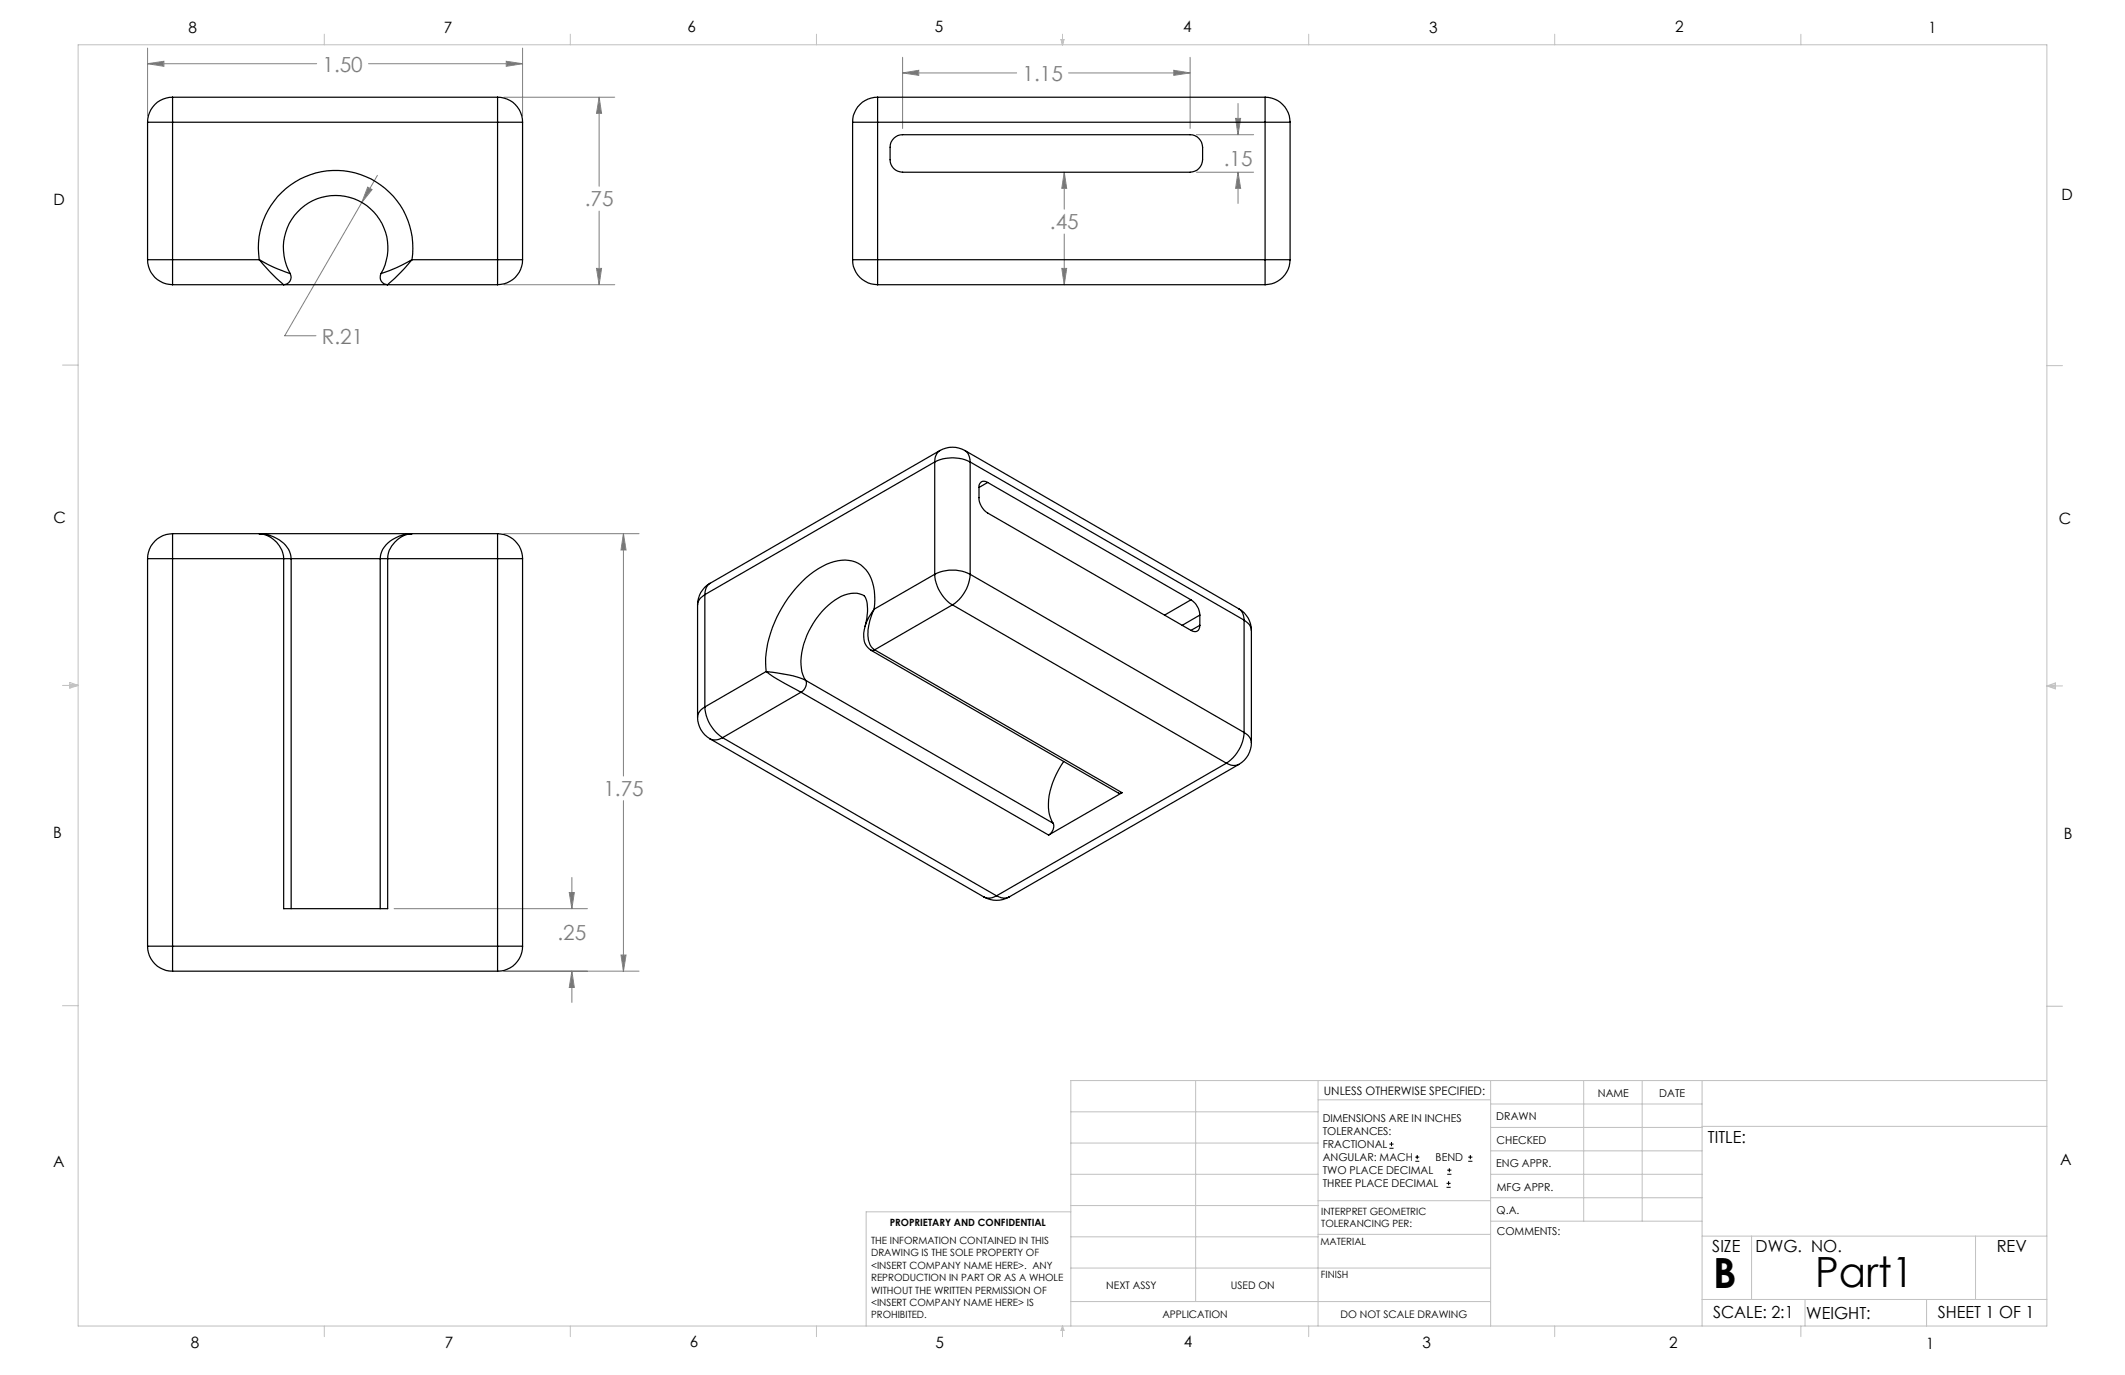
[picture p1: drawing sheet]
<svg xmlns="http://www.w3.org/2000/svg" width="432mm" height="279mm" viewBox="0 0 432 279" stroke-linecap="round" stroke-linejoin="round" font-family="sans-serif">
<g fill="none" stroke="#000" stroke-width=".2">
<path d="M282.3 233.3h.9M282.3 232.5h.9M282.8 232.1v.8M287.6 236h.8M287.6 235.1h.8M288 234.7v.8M294.1 238.6h.8M294.1 237.8h.8M294.5 237.4v.8M298.3 236h.9M298.3 235.1h.9M298.8 234.7v.8"/>
<path d="M293.9 241.3h.9M293.9 240.5h.9M294.4 240v.8"/>
</g>
<g fill="none" stroke="#808080" stroke-width=".2">
<path d="M30 12.9l3.3-.4v1zM30 9.8v13.8M30 12.9h34.3M74.9 12.9h31.3M102.4 19.8h22.5M102.9 12.5l3.3 .4-3.3 .6zM106.2 9.8v13.8M121.7 19.8l.5 3.2h-1zM121.7 19.8v18.1M183.4 14.8l3.3-.5v1zM183.4 11.6v14.5M183.4 14.8h23.2"/>
<path d="M217.1 14.8h24.7M238.5 14.3l3.3 .5-3.3 .5zM241.8 11.6v14.5M74.7 38l.9 .5-2.1 2.6zM76.7 35.6l-18.8 32.6h6.3M216.3 35l.4 3.3h-.9zM216.3 35v7.5M243.1 27.4h11.6M243.1 35h11.6M251.1 24.1h1l-.5 3.3zM251.6 35l.5 3.3h-1zM251.6 21v6.4"/>
<path d="M251.6 35v6.3M102.4 57.9h22.5M121.2 54.5h1l-.5 3.4zM121.7 42.9v15M215.8 54.5h.9l-.4 3.4zM216.3 47.6v10.3M102.4 108.4h27.5M126.7 108.4l.5 3.4h-1zM126.7 108.4v49.3M116.2 178.3v6.3M126.7 162.7v34.6M80.1 184.6h39.3"/>
<path d="M102.4 197.3h27.5M115.7 181.4h1l-.5 3.2zM116.2 197.3l.5 3.4h-1zM116.2 197.3v6.4M126.2 194.1h1l-.5 3.2z"/>
</g>
<g fill="none" stroke="#c0c0c0" stroke-width=".2">
<path d="M15.9 9.1h400v260.4h-400zM65.9 6.9v2.2M115.9 6.9v2.2M165.9 6.9v2.2M215.6 8h.6l-.3 1.1zM215.7 8l.2 1.1M215.9 6.9v2.2M216 8l-.1 1.1M265.9 6.9v2.2M315.9 6.9v2.2M365.9 6.9v2.2M12.7 74.2h3.2"/>
<path d="M415.9 74.3h3.2M12.7 139.3h3.2M14.2 139.1l1.7 .2M14.2 138.7l1.7 .6-1.7 .5zM15.9 139.3l-1.7 .3M415.9 139.4h3.2M415.9 139.4l1.8-.6v1.2zM415.9 139.4l1.8 .3M417.7 139.2l-1.8 .2M12.7 204.4h3.2M243 219.6v44.9M267.8 219.6v49.9"/>
<path d="M302.9 219.6v49.9M321.8 219.6v28.5M333.7 219.6v28.5M345.9 219.6v49.9M415.9 204.5h3.2M415.9 219.6h-198.3v49.9M217.6 238.6h50.2M217.6 232.3h50.2M217.6 225.9h50.2M267.8 223.5h35.1M302.9 233.9h43M302.9 229.1h43"/>
<path d="M302.9 224.3h43M302.9 238.6h43M345.9 228.9h70M217.6 257.7h85.3M217.6 251.3h50.2M217.6 245h50.2M217.6 246.2h-41.6v23.3M267.8 250.8h35.1M267.8 244h35.1M302.9 248.1h43M302.9 243.4h43M345.9 251.2h70"/>
<path d="M355.9 251.2v12.9M401.4 251.2v12.9M65.9 269.5v2.1M115.9 269.5v2.1M165.9 269.5v2.1M215.9 269.5v2.1M215.9 269.5l.3 .8h-.6zM217.6 264.5h85.3M265.9 269.5v2.1M315.9 269.5v2.1M345.9 264.1h70M365.9 269.5v2.1"/>
<path d="M366.8 264.1v5.4M391.5 264.1v5.4"/>
</g>
<path d="M121.2 54.5h1l-.5 3.4zM121.7 19.8l.5 3.2h-1zM102.9 12.5l3.3 .4-3.3 .6zM30 12.9l3.3-.4v1zM74.7 38l-1.2 3.1 2.1-2.6zM115.7 181.4h1l-.5 3.2zM116.2 197.3l.5 3.4h-1zM126.2 194.1h1l-.5 3.2zM126.7 108.4l.5 3.4h-1zM238.5 14.3l3.3 .5-3.3 .5zM183.4 14.8l3.3-.5v1zM251.1 24.1h1l-.5 3.3zM251.6 35l.5 3.3h-1zM216.3 35l.4 3.3h-.9zM215.8 54.5h.9l-.4 3.4z" fill="#808080"/>
<g fill="none" stroke="#000" stroke-width=".25">
<path d="M35.1 19.8v5M35.1 19.8a5.1 5.1 0 0 0-5.1 5M35.1 19.8h66M101.1 19.8v5M101.1 19.8a5.1 5.1 0 0 1 5.1 5M178.3 19.8v5M178.3 19.8a5.1 5.1 0 0 0-5.1 5M178.3 19.8h78.8M257.1 19.8a5.1 5.1 0 0 1 5 5M257.1 19.8v5M30 24.8h5.1M30 24.8v28"/>
<path d="M35.1 24.8v28M35.1 24.8h66M101.1 24.8h5.1M101.1 24.8v28M106.2 24.8v28M173.2 24.8h5.1M173.2 24.8v28M178.3 24.8h78.8M178.3 24.8v28M181.6 28.1a2.33 2.33 0 0 1 1.8-.7h58.4a2.59 2.59 0 0 1 2.6 2.5v2.6a2.59 2.59 0 0 1-2.6 2.5h-58.4a2.53 2.53 0 0 1-2.5-2.5v-2.6a2.33 2.33 0 0 1 .7-1.8zM257.1 24.8h5M257.1 24.8v28"/>
<path d="M262.1 24.8v28M30 52.8a5.1 5.1 0 0 0 5.1 5.1M30 52.8h5.1M35.1 52.8v5.1M35.1 57.9h66M35.1 52.8h17.6M52.7 52.8a28.3 28.3 0 0 0 6.2 2.8M52.7 52.8a15.7 15.7 0 0 1 15.5-18.2 15.7 15.7 0 0 1 15.5 18.2M52.7 52.8l2.2 2.5 2.7 2.5a1.5 1.5 0 0 0 1.3-2.2M58.9 55.6a10.6 10.6 0 0 1 9.3-15.9 10.6 10.6 0 0 1 9.2 15.9M83.7 52.8h-.1a28 28 0 0 1-6.2 2.8M83.7 52.8l-2.2 2.5-2.7 2.5a1.5 1.5 0 0 1-1.4-2.2"/>
<path d="M83.7 52.8h17.4M101.1 52.8v5.1M101.1 52.8h5.1M106.2 52.8a5.1 5.1 0 0 1-5.1 5.1M173.2 52.8a5.1 5.1 0 0 0 5.1 5.1M173.2 52.8h5.1M178.3 52.8v5.1M178.3 57.9h78.8M178.3 52.8h78.8M257.1 52.8v5.1M257.1 52.8h5M262.1 52.8a5.1 5.1 0 0 1-5 5.1"/>
<path d="M189.9 93.9a8.1 8.1 0 0 1 7.2 0M189.9 93.9v22.8M189.9 93.9l-46.7 26.9M191 91.5a5.1 5.1 0 0 1 5.1 0M191 91.5a2.64 2.64 0 0 0-1.1 2.4M191 91.5l-46.7 27M196.1 91.5a2.64 2.64 0 0 1 1 2.4M196.1 91.5l55.6 32.2M197.1 93.9v22.8M197.1 93.9l55.7 32.1M198.9 99.1a5.8 5.8 0 0 0 .3 3.4l.8 1.2 .7 .5 41.3 23.9M200.7 98a1.06 1.06 0 0 0-1.3-.1 1.06 1.06 0 0 0-.5 1.2"/>
<path d="M200.7 98l41.3 23.9M200.7 98l-1.8 1.1M30 113.5h5.1M30 113.5v78.8M35.1 108.4v5.1M35.1 108.4a5.1 5.1 0 0 0-5.1 5.1M35.1 113.5v78.8M35.1 113.5h22.5M35.1 108.4h17.6M52.7 108.4a6.7 6.7 0 0 1 6.3 4.2l.1 .9M52.7 108.4a5.4 5.4 0 0 1 4.9 5.1M52.7 108.4h31"/>
<path d="M57.6 113.5h1.6M57.6 113.5v71.1h21.2v-71.1M59.2 113.5h18.1M59.2 113.5v71.1M77.3 113.5h1.5M77.3 113.5v71.1M78.8 113.5h22.3M83.7 108.4a6.7 6.7 0 0 0-6.3 4.1l-.1 1M83.7 108.4a5.4 5.4 0 0 0-4.9 5.1M83.7 108.4h17.4M101.1 113.5h5.1M101.1 108.4v5.1"/>
<path d="M101.1 108.4a5.1 5.1 0 0 1 5.1 5.1M101.1 113.5v78.8M106.2 113.5v78.8M144.3 118.5a4.9 4.9 0 0 0-2.6 4.4M144.3 118.5a2.52 2.52 0 0 0-1.1 2.3M189.9 116.7a8 8 0 0 0 3.6 6.2M189.9 116.7a8.1 8.1 0 0 1 7.2 0M189.9 116.7l-12.3 7.1M197.1 116.7a8 8 0 0 1-3.6 6.2M197.1 116.7l55.7 32.1M141.7 122.9v22.8M143.2 120.8l-.4 .3a2.22 2.22 0 0 0-1.1 1.8"/>
<path d="M143.2 120.8v22.9M155.7 136.5h.2a26 26 0 0 1 7.8 1.8M155.7 136.5h.1a47.4 47.4 0 0 0 7 4.2M155.7 136.5l-12.5 7.2M163.7 138.3a2 2 0 0 1-.9 2.4M163.7 138.3l50.3 29M175.8 127.3a4.2 4.2 0 0 0 .8 4.6l.4 .2M175.8 127.3a8.6 8.6 0 0 0-.1-6.1 4 4 0 0 0-4.1-.3 16.1 16.1 0 0 0-8.9 13.4l.1 .8a5.6 5.6 0 0 0 .9 3.2M177.6 123.8a11.9 11.9 0 0 0-1.1 6.2 2.74 2.74 0 0 0 1.2 2M177.6 123.8a10.4 10.4 0 0 0-1.6-8 5.9 5.9 0 0 0-6.5-1.7 18.3 18.3 0 0 0-9.3 7.4 23.2 23.2 0 0 0-4.6 14.1l.1 .9M177.6 123.8l-.2 .2a9.6 9.6 0 0 0-1.6 3.3M177.7 132l-.7 .1 50.3 29h.7"/>
<path d="M177.7 132l50.3 29.1M193.5 122.9l55.7 32.2M193.5 122.9l-15.8 9.1M242 121.9a4 4 0 0 1 1.8 3.1M242 121.9l-5.4 3.1M243.8 127.1a1.09 1.09 0 0 1-.5 1.1 1.09 1.09 0 0 1-1.3-.1M243.8 125v2.1M243.8 127.1l-1.8 1M243.8 125l-3.6 2.1M251.7 123.7a4.9 4.9 0 0 1 2.6 4.4M251.7 123.7a2.52 2.52 0 0 1 1.1 2.3M252.8 126l.4 .3a2.22 2.22 0 0 1 1.1 1.8"/>
<path d="M252.8 126v22.8M254.3 128.1v22.8M141.7 145.7a5.1 5.1 0 0 0 2.6 4.4M143.2 143.7a8 8 0 0 0 3.6 6.2M143.2 143.7l-.8 .6a2.15 2.15 0 0 0-.7 1.4M144.3 150.1l55.7 32.2M146.8 149.9l-.4 .2a2.43 2.43 0 0 1-2.1 0M146.8 149.9l55.7 32.1M162.8 140.7l-16 9.2M162.8 140.7l50.3 29M216.1 154.7a14.7 14.7 0 0 0-2.8 10.9l.7 1.7M249.2 155.1l.5 .2a2.43 2.43 0 0 0 2 0"/>
<path d="M249.2 155.1l-46.7 26.9M251.7 155.3l-46.7 27M252.8 148.8a8.1 8.1 0 0 1-3.6 6.3M252.8 148.8l.8 .6a2.15 2.15 0 0 1 .7 1.5M254.3 150.9a5.1 5.1 0 0 1-2.6 4.4M214 167.3a2.04 2.04 0 0 1-.9 2.4M228 161.1l-14.9 8.6M30 192.3a5.1 5.1 0 0 0 5.1 5M30 192.3h5.1M35.1 192.3v5M35.1 197.3h66M35.1 192.3h66"/>
<path d="M101.1 192.3v5M101.1 192.3h5.1M106.2 192.3a5.1 5.1 0 0 1-5.1 5M200 182.3a5.1 5.1 0 0 0 5 0M202.5 182l-.5 .2a2.43 2.43 0 0 1-2 .1M202.5 182l.5 .2a2.34 2.34 0 0 0 2 .1"/>
</g>
<g font-size="8.5">
<text x="348.1" y="261.8">B</text>
<text x="368.8" y="261.6">Part1</text>
</g>
<g font-size="4.2" fill="#808080">
<text x="65.5" y="14.5">1.50</text>
<text x="207.8" y="16.4">1.15</text>
<text x="248.7" y="33.7">.15</text>
<text x="118.8" y="42">.75</text>
<text x="213.3" y="46.6">.45</text>
<text x="65.4" y="69.8">R.21</text>
<text x="122.6" y="161.8">1.75</text>
<text x="113.3" y="191.1">.25</text>
</g>
<g font-size="3.4">
<text x="347.1" y="232.3">TITLE:</text>
<text x="347.9" y="254.3">SIZE</text>
<text x="356.7" y="254.4">DWG. NO.</text>
<text x="405.7" y="254.5">REV</text>
<text x="348.1" y="267.9">SCALE: 2:1</text>
<text x="367" y="268">WEIGHT:</text>
<text x="393.8" y="267.9">SHEET 1 OF 1</text>
</g>
<g font-size="3.2">
<text x="38.3" y="6.7">8</text>
<text x="90.2" y="6.7">7</text>
<text x="139.7" y="6.5">6</text>
<text x="190" y="6.5">5</text>
<text x="240.4" y="6.5">4</text>
<text x="290.4" y="6.7">3</text>
<text x="340.4" y="6.5">2</text>
<text x="391.9" y="6.7">1</text>
<text x="10.9" y="41.6">D</text>
<text x="418.9" y="40.7">D</text>
<text x="10.9" y="106.3">C</text>
<text x="418.4" y="106.4">C</text>
<text x="10.8" y="170.2">B</text>
<text x="419.4" y="170.6">B</text>
<text x="10.8" y="237.2">A</text>
<text x="418.6" y="236.8">A</text>
<text x="38.8" y="273.8">8</text>
<text x="90.4" y="273.8">7</text>
<text x="140.2" y="273.8">6</text>
<text x="190.1" y="273.9">5</text>
<text x="240.5" y="273.8">4</text>
<text x="289" y="273.9">3</text>
<text x="339.1" y="273.8">2</text>
<text x="391.4" y="274.1">1</text>
</g>
<text font-size="2.4" x="269" y="222.4">UNLESS OTHERWISE SPECIFIED:</text>
<g font-size="2.2">
<text x="268.8" y="228">DIMENSIONS ARE IN INCHES</text>
<text x="304.1" y="227.7">DRAWN</text>
<text x="324.7" y="222.9">NAME</text>
<text x="337.2" y="222.9">DATE</text>
<text x="268.8" y="230.6">TOLERANCES:</text>
<text x="268.8" y="233.3">FRACTIONAL</text>
<text x="304.1" y="232.6">CHECKED</text>
<text x="268.8" y="236">ANGULAR: MACH</text>
<text x="268.8" y="238.6">TWO PLACE DECIMAL</text>
<text x="291.7" y="236">BEND</text>
<text x="304" y="237.2">ENG APPR.</text>
<text x="268.8" y="241.3">THREE PLACE DECIMAL</text>
<text x="304.2" y="241.9">MFG APPR.</text>
<text x="304.1" y="246.7">Q.A.</text>
<text x="304.1" y="250.9">COMMENTS:</text>
</g>
<g font-size="2.1">
<text x="224.8" y="262">NEXT ASSY</text>
<text x="250.1" y="261.9">USED ON</text>
<text x="236.2" y="267.8">APPLICATION</text>
<text x="272.4" y="267.8">DO NOT SCALE DRAWING</text>
</g>
<g font-size="2">
<text x="180.8" y="249.2">PROPRIETARY AND CONFIDENTIAL</text>
<text x="268.5" y="246.8">INTERPRET GEOMETRIC</text>
<text x="268.5" y="249.4">TOLERANCING PER:</text>
<text x="177" y="252.8">THE INFORMATION CONTAINED IN THIS</text>
<text x="177" y="255.3">DRAWING IS THE SOLE PROPERTY OF</text>
<text x="177" y="257.8">&lt;INSERT COMPANY NAME HERE&gt;. ANY</text>
<text x="268.3" y="252.9">MATERIAL</text>
<text x="177" y="260.3">REPRODUCTION IN PART OR AS A WHOLE</text>
<text x="177" y="262.9">WITHOUT THE WRITTEN PERMISSION OF</text>
<text x="268.4" y="259.7">FINISH</text>
<text x="177" y="265.4">&lt;INSERT COMPANY NAME HERE&gt; IS</text>
<text x="177" y="267.9">PROHIBITED.</text>
</g>
</svg>
